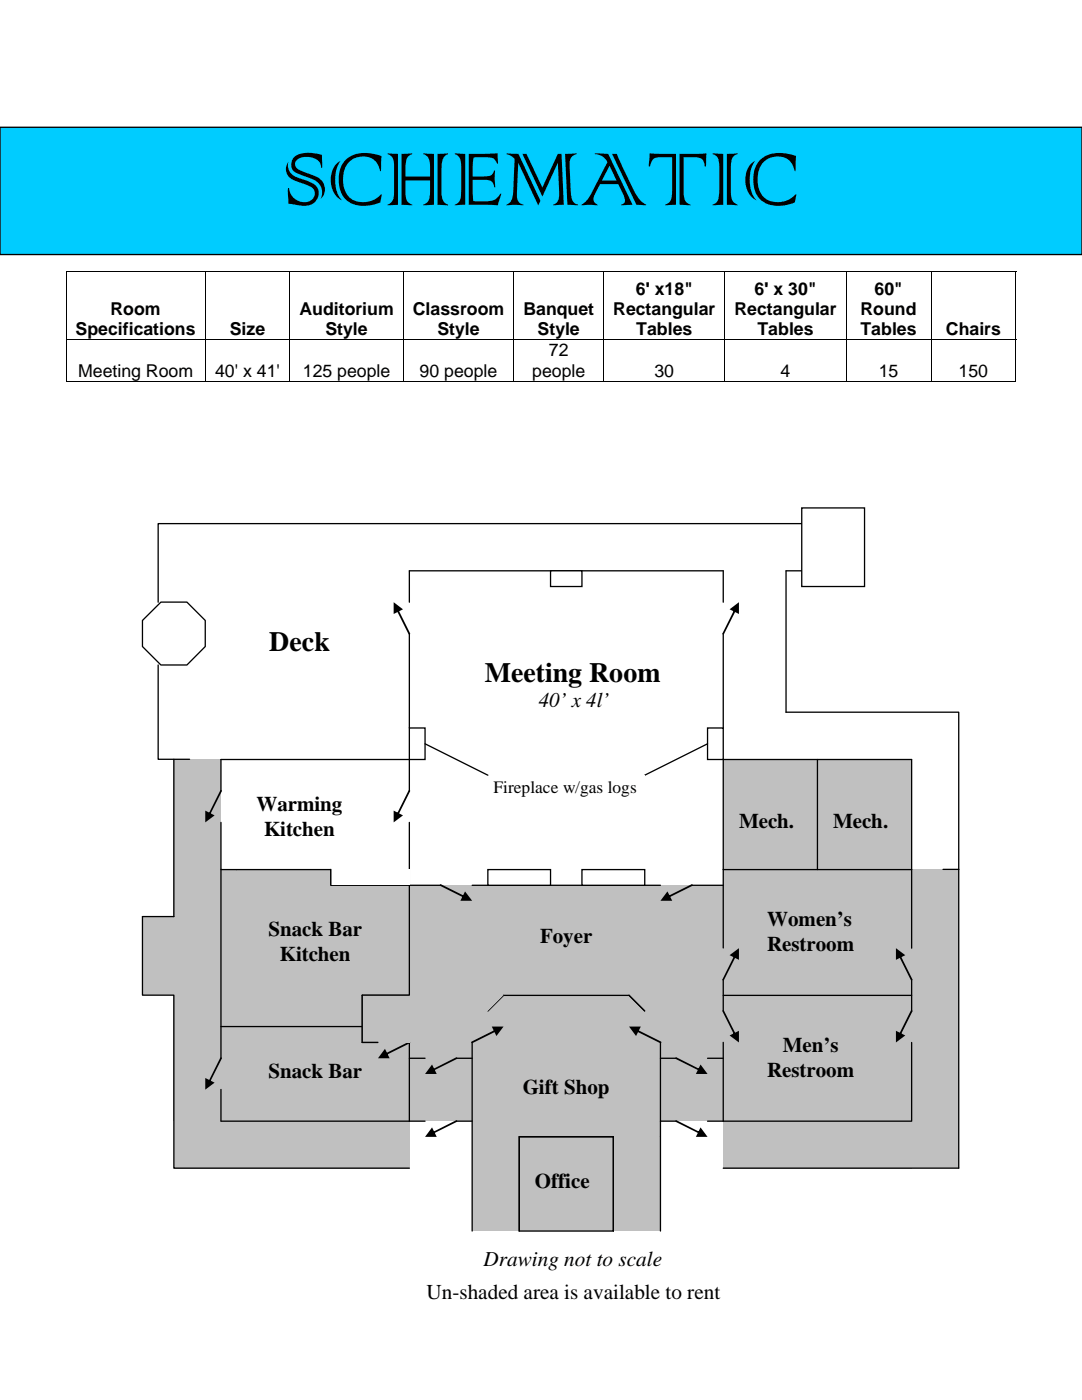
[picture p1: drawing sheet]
<svg xmlns="http://www.w3.org/2000/svg" width="216mm" height="279mm" viewBox="0 0 216 279" stroke-linecap="round" stroke-linejoin="round" font-family="sans-serif">
<path d="M13.1 54h.2v.2h-.2zM202.6 54h.2v.2h-.2zM202.6 76h.2v.1h-.2z" fill="#000"/>
<g fill="none" stroke="#000" stroke-width=".2">
<path d="M13.1 54.1h189.7M13.2 54.2v13.5M40.9 54.2v13.5M57.8 54.2v13.5M80.5 54.2v13.5M102.5 54.2v13.5M120.5 54.2v13.5M144.7 54.2v13.5M168.8 54.2v13.5M185.8 54.2v13.5M202.7 54.2v13.5M13.1 67.8h189.7"/>
<path d="M13.1 76.1h27.7M13.2 67.8v8.3M40.9 67.8v8.3M41 76.1h16.8M57.8 67.8v8.3M57.9 76.1h22.5M80.5 67.8v8.3M80.6 76.1h21.8M102.5 67.8v8.3M102.6 76.1h17.8M120.5 67.8v8.3M120.5 76.1h24.1"/>
<path d="M144.7 67.8v8.3M144.7 76.1h24.1M168.8 67.8v8.3M168.9 76.1h16.8M185.8 67.8v8.3M185.9 76.1h16.7M202.7 67.8v8.3"/>
</g>
<path d="M0 25.4h215.9v25.4h-215.9z" fill="#0cf"/>
<path d="M0 25.4h215.9v25.4h-215.9z" fill="none" stroke="#000" stroke-width=".26"/>
<g fill="#c0c0c0">
<path d="M94.2 198.6h37.6v47.1h-37.6z"/>
<path d="M103.6 226.8h18.8v18.9h-18.8z"/>
</g>
<path d="M103.6 226.8h18.8v18.9h-18.8z" fill="none" stroke="#000" stroke-width=".26"/>
<g fill="#c0c0c0">
<path d="M144.3 151.5h37.6v22h-37.6z"/>
<path d="M144.3 223.7h37.6v9.4h-37.6z"/>
<path d="M181.9 173.5h9.4v59.6h-9.4z"/>
<path d="M28.4 182.9h6.3v15.7h-6.3z"/>
<path d="M34.7 151.5h9.4v72.2h-9.4z"/>
<path d="M34.7 223.7h47v9.4h-47z"/>
<path d="M144.3 173.5h37.6v50.2h-37.6z"/>
<path d="M44.1 173.5h37.6v50.2h-37.6z"/>
<path d="M138 198.6h6.3v6.3h-6.3z"/>
<path d="M131.8 204.9h12.5v18.8h-12.5z"/>
<path d="M81.7 198.6h12.5v25.1h-12.5z"/>
<path d="M81.7 176.6h62.6v22h-62.6z"/>
</g>
<g fill="none" stroke="#000" stroke-width=".26">
<path d="M81.7 120.2v-6.3h62.6v6.3M81.7 126.5v18.8M144.3 126.5v18.8M44.1 157.8v-6.2h37.6v6.2M81.7 145.3h3.1v6.3h-3.1zM141.2 145.3h3.1v6.3h-3.1zM144.3 151.6h37.6v21.9M44.1 164.1v9.4h21.9v3.2h21.9M81.7 164.1v34.5h-9.4v9.4h3.1M94.2 176.7h37.6M138 176.7h6.3M44.1 204.9h28.2"/>
<path d="M81.7 208v15.8h-37.6"/>
</g>
<g fill="#000">
<path d="M79.2 121.6l.3 .1 2.3 4.7-.1 .2h-.2l-2.3-4.8zM78.5 120.2l1.9 1.4-1.9 .9z"/>
<path d="M146.5 121.7l.2-.1 .1 .2-2.3 4.8h-.3v-.2zM145.6 121.6l1.8-1.4v2.3z"/>
<path d="M43.9 157.8l.3-.1 .1 .2-2.4 4.7-.2 .1-.1-.2zM41 161.8l1.8 .9-1.8 1.4z"/>
<path d="M81.5 157.8l.2-.1 .1 .2-2.3 4.7-.3 .1v-.2zM78.5 161.8l1.9 .9-1.9 1.4z"/>
<path d="M43.9 211.1l.3-.1 .1 .3-2.4 4.7-.2 .1-.1-.3zM41 215.1l1.8 1-1.8 1.4z"/>
<path d="M76.9 210.2l4.7-2.3 .2 .1-.1 .2-4.7 2.4-.2-.1zM76.8 209.3l.9 1.9h-2.3z"/>
</g>
<path d="M97.3 173.5h12.6v3.2h-12.6z" fill="#fff"/>
<path d="M97.3 173.5h12.6v3.2h-12.6z" fill="none" stroke="#000" stroke-width=".26"/>
<path d="M116.1 173.5h12.6v3.2h-12.6z" fill="#fff"/>
<g fill="none" stroke="#000" stroke-width=".26">
<path d="M163.1 151.6v21.9M116.1 173.5h12.6v3.2h-12.6zM144.3 173.5h37.6v15.7M144.3 198.6h37.6M181.9 195.5v6.3M81.7 211.2h3.1M91.1 211.2h3.1M97.3 201.8l3.2-3.2h25l3.2 3.2M131.8 211.2h3.1M141.2 211.2h3.1M181.9 208v15.8h-40.7M81.7 223.8h3.1"/>
<path d="M91.1 223.8h3.1M131.8 223.8h3.1M103.6 245.7v-18.8h18.8v18.8"/>
</g>
<g fill="#000">
<path d="M87.8 176.6l.2-.1 4.7 2.3 .1 .3-.2 .1-4.7-2.4zM92.8 177.9l1.4 1.9h-2.3z"/>
<path d="M133.3 178.8l4.7-2.3 .2 .1-.1 .2-4.7 2.4-.2-.1zM133.2 177.9l.9 1.9h-2.3z"/>
<path d="M146.5 190.7l.2-.1 .1 .3-2.3 4.7-.3 .1v-.3zM145.6 190.6l1.8-1.4v2.4z"/>
<path d="M179.5 190.6l.2 .1 2.4 4.7-.1 .3-.3-.1-2.3-4.7zM178.8 189.2l1.8 1.4-1.8 1z"/>
<path d="M86.3 213.4l4.7-2.4 .2 .1-.1 .2-4.7 2.4-.2-.1zM86.2 212.4l.9 1.9h-2.3z"/>
<path d="M134.8 211.1l.2-.1 4.7 2.4 .1 .2-.2 .1-4.7-2.4zM139.8 212.4l1.4 1.9h-2.3z"/>
<path d="M144.2 201.6l.3 .1 2.3 4.7-.1 .3-.2-.1-2.3-4.7zM145.6 206.7l1.8-1v2.3z"/>
<path d="M181.7 201.7l.3-.1 .1 .3-2.4 4.7-.2 .1-.1-.3zM178.8 205.7l1.8 1-1.8 1.3z"/>
<path d="M86.3 226l4.7-2.4 .2 .1-.1 .2-4.7 2.4-.2-.1zM86.2 225l.9 1.9h-2.3z"/>
<path d="M134.8 223.7l.2-.1 4.7 2.4 .1 .2-.2 .1-4.7-2.4zM139.8 225l1.4 1.9h-2.3z"/>
</g>
<g fill="#fff">
<path d="M94.2 129.6h40.7v15.7h-40.7z"/>
<path d="M100.5 214.3h25v6.3h-25z"/>
</g>
<path d="M100.5 214.3h25.1v6.3h-25.1z" fill="#c0c0c0"/>
<path d="M50.4 157.8h18.8v12.6h-18.8z" fill="#fff"/>
<path d="M141.2 148.4l-12.5 6.3" fill="none" stroke="#000" stroke-width=".26"/>
<path d="M97.3 154.7h31.4v6.3h-31.4z" fill="#fff"/>
<path d="M84.8 148.4l12.5 6.3" fill="none" stroke="#000" stroke-width=".26"/>
<path d="M106.7 233.1h12.6v6.3h-12.6z" fill="#fff"/>
<path d="M106.7 233.1h12.6v6.3h-12.6z" fill="#c0c0c0"/>
<path d="M109.9 113.9h6.2v3.2h-6.2z" fill="#fff"/>
<path d="M109.9 113.9h6.2v3.2h-6.2z" fill="none" stroke="#000" stroke-width=".26"/>
<path d="M47.2 182.9h31.3v12.6h-31.3z" fill="#c0c0c0"/>
<path d="M109.9 104.5h6.2v6.3h-6.2z" fill="#fff"/>
<path d="M103.6 182.9h18.8v9.4h-18.8z" fill="#c0c0c0"/>
<path d="M31.6 132.7v18.8h6.2" fill="none" stroke="#000" stroke-width=".26"/>
<circle cx="34.7" cy="126.4" r="6.8" fill="#fff"/>
<g fill="none" stroke="#000" stroke-width=".26">
<path d="M166.2 104.5h-134.6v15.7M166.2 113.9h-9.4v28.3M156.8 142.1h34.5v31.4"/>
<circle cx="34.7" cy="126.4" r="6.8"/>
</g>
<path d="M160 101.4h12.5v15.7h-12.5z" fill="#fff"/>
<path d="M160 101.4h12.5v15.7h-12.5z" fill="none" stroke="#000" stroke-width=".26"/>
<path d="M44.1 123.3h31.3v15.7h-31.3z" fill="#fff"/>
<path d="M188.2 173.5h3.1" fill="none" stroke="#000" stroke-width=".26"/>
<path d="M72.3 198.6h9.4v9.4h-9.4z" fill="#c0c0c0"/>
<path d="M50.4 211.2h25v6.2h-25z" fill="#fff"/>
<path d="M50.4 211.2h25.1v6.2h-25.1z" fill="#c0c0c0"/>
<path d="M66 173.5h15.7v3.1h-15.7z" fill="#fff"/>
<g fill="#c0c0c0">
<path d="M147.4 161h12.6v6.2h-12.6z"/>
<path d="M166.2 161h12.6v6.2h-12.6z"/>
<path d="M150.6 179.8h25v12.5h-25z"/>
<path d="M150.6 204.9h25v12.5h-25z"/>
<path d="M131.8 192.3h6.2v12.6h-6.2z"/>
</g>
<g fill="#c0c0c0">
<path d="M94.2 198.6h6.3l-6.3 6.3z"/>
<path d="M125.5 198.6h6.3v6.3z"/>
</g>
<path d="M34.7 151.5v31.4h-6.3v15.7h6.3v34.5h47M144.3 151.5v37.7M44.1 173.5v37.7M66 173.5v3.1M191.3 173.5v59.6h-47M81.7 198.6h-9.4v9.4h3.1M125.5 198.6l3.2 3.1M144.3 195.5v6.2M44.1 217.4v6.3M94.2 208v37.7M131.8 208v37.7M144.3 208v15.7" fill="none" stroke="#000" stroke-width=".26"/>
<g fill="#000">
<path d="M94.1 207.9l4.7-2.4 .3 .1-.1 .2-4.7 2.4-.3-.1zM98.1 204.9h2.4l-1.4 1.9z"/>
<path d="M126.9 205.6l.3-.1 4.7 2.4 .1 .2-.3 .1-4.7-2.4zM125.5 204.9h2.4l-1 1.9z"/>
</g>
<g fill="#fff">
<path d="M82.5 247.6h63.5v9.6h-63.5z"/>
<path d="M82.5 254h66.7v7.8h-66.7z"/>
</g>
<text font-size="19.7" x="56.5" y="40.9">SCHEMATIC</text>
<g font-size="5.6">
<text x="53.7" y="129.9">Deck</text>
<text x="96.7" y="136.1">Meeting Room</text>
</g>
<g font-size="4.2">
<text x="107.5" y="141.2">40’ x 4l’</text>
<text x="51.2" y="161.9">Warming</text>
<text x="52.7" y="166.9">Kitchen</text>
<text x="147.5" y="165.2">Mech.</text>
<text x="166.2" y="165.2">Mech.</text>
<text x="153.1" y="184.9">Women’s</text>
<text x="53.6" y="186.8">Snack Bar</text>
<text x="55.8" y="191.7">Kitchen</text>
<text x="107.8" y="188.2">Foyer</text>
<text x="153.1" y="189.9">Restroom</text>
<text x="156.2" y="210">Men’s</text>
<text x="53.6" y="215.2">Snack Bar</text>
<text x="153.1" y="215">Restroom</text>
<text x="104.3" y="218.3">Gift Shop</text>
<text x="106.7" y="237.2">Office</text>
<text x="96.5" y="252.6">Drawing not to scale</text>
<text x="85.1" y="259.2">Un-shaded area is available to rent</text>
</g>
<g font-size="3.5">
<text x="126.9" y="58.8">6' x18&quot;</text>
<text x="150.6" y="58.8">6' x 30&quot;</text>
<text x="174.5" y="58.8">60&quot;</text>
<text x="22" y="62.9">Room</text>
<text x="59.8" y="62.9">Auditorium</text>
<text x="82.4" y="62.9">Classroom</text>
<text x="104.4" y="62.9">Banquet</text>
<text x="122.4" y="62.8">Rectangular</text>
<text x="146.6" y="62.8">Rectangular</text>
<text x="171.7" y="62.8">Round</text>
<text x="15.1" y="66.9">Specifications</text>
<text x="45.9" y="66.9">Size</text>
<text x="64.9" y="66.9">Style</text>
<text x="87.3" y="66.9">Style</text>
<text x="107.3" y="66.9">Style</text>
<text x="109.5" y="71.1">72</text>
<text x="127" y="66.9">Tables</text>
<text x="151.2" y="66.9">Tables</text>
<text x="171.7" y="66.9">Tables</text>
<text x="188.7" y="66.9">Chairs</text>
<text x="15.6" y="75.2">Meeting Room</text>
<text x="42.9" y="75.2">40' x 41'</text>
<text x="60.4" y="75.2">125 people</text>
<text x="83.7" y="75.2">90 people</text>
<text x="106.2" y="75.2">people</text>
<text x="130.6" y="75.2">30</text>
<text x="155.8" y="75.2">4</text>
<text x="175.3" y="75.2">15</text>
<text x="191.3" y="75.2">150</text>
<text x="98.5" y="158.2">Fireplace w/gas logs</text>
</g>
</svg>
